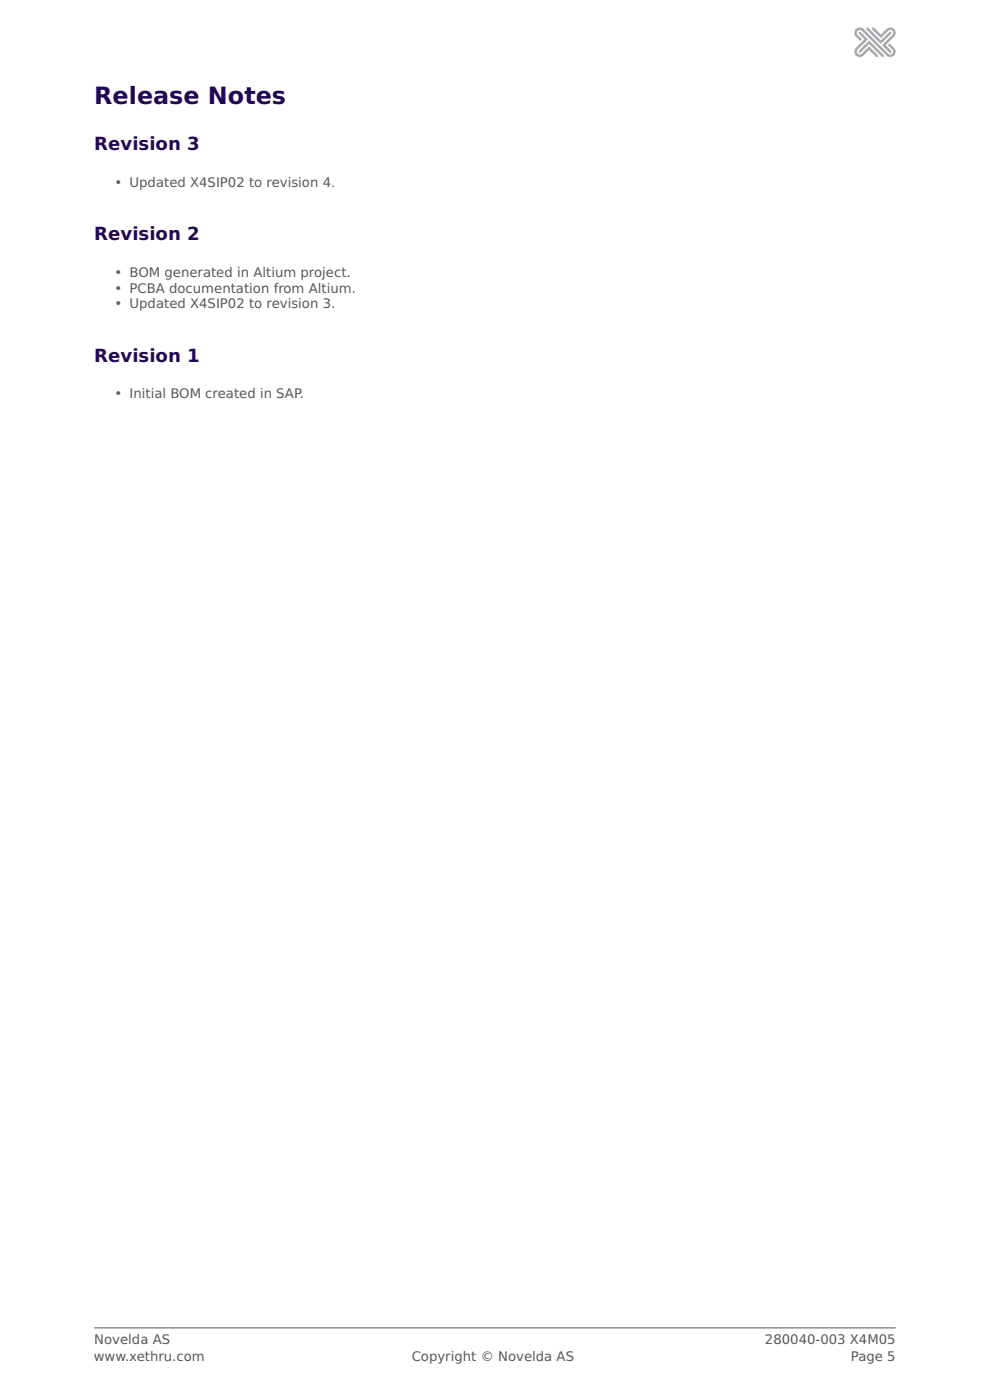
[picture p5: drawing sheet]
<svg xmlns="http://www.w3.org/2000/svg" width="210mm" height="297mm" viewBox="0 0 210 297" stroke-linecap="round" stroke-linejoin="round" font-family="sans-serif">
<g fill="#a8a9ad">
<path d="M182.2 10.8l2.2-2.2 3 3 .1 .3-.2 .2-.3-.1-2.6-2.7-1.8 1.8h-.4z"/>
<path d="M182.2 6.8h.4l1.5 1.5-2.2 2.2a.61 .61 0 0 0 0 .9 .61 .61 0 0 0 .9 0l1.6-1.6 1.8 1.8v.3l-.2 .2-.2-.1-1.4-1.4-1.2 1.2a1.15 1.15 0 0 1-1.6 0 1.15 1.15 0 0 1 0-1.7l1.8-1.8-1.2-1.1z"/>
<path d="M183.8 5.9h.4l2.7 2.7 1.8-1.8 .2-.1 .2 .3-2.2 2.3-3.1-3z"/>
<path d="M185 5.9h.4l1.5 1.4 1.1-1.1a1.15 1.15 0 0 1 1.7 0 1.15 1.15 0 0 1 0 1.6l-1.8 1.8 1.2 1.3-.1 .2-.3 .1-1.6-1.6 2.2-2.2a.61 .61 0 0 0 0-.9 .61 .61 0 0 0-.9 0l-1.5 1.6-1.9-1.8z"/>
<path d="M181.6 6.2a1.25 1.25 0 0 1 1.9 .3l4.1 4.1a1.71 1.71 0 0 0 1.4 .9 .62 .62 0 0 0 .3-1l-.9-.9 .3-.4 1 .9a1.15 1.15 0 0 1 0 1.7 1.15 1.15 0 0 1-1.7 0l-5.2-5.3a.61 .61 0 0 0-.9 0 .61 .61 0 0 0 0 .9l1 .9-.4 .4-.9-.9a1.15 1.15 0 0 1 0-1.6z"/>
</g>
<path d="M20 281.7h170" fill="none" stroke="#58585a" stroke-width=".21"/>
<text font-size="5.1" fill="#230755" x="20" y="22">Release Notes</text>
<g font-size="3.8" fill="#230755">
<text x="20" y="31.9">Revision 3</text>
<text x="20" y="51">Revision 2</text>
<text x="20" y="76.7">Revision 1</text>
</g>
<g font-size="2.8" fill="#58585a">
<text x="24.3" y="39.6">• Updated X4SIP02 to revision 4.</text>
<text x="24.3" y="58.7">• BOM generated in Altium project.</text>
<text x="24.3" y="62.1">• PCBA documentation from Altium.</text>
<text x="24.3" y="65.4">• Updated X4SIP02 to revision 3.</text>
<text x="24.3" y="84.5">• Initial BOM created in SAP.</text>
<text x="20" y="285.1">Novelda AS</text>
<text x="162.3" y="285.1">280040-003 X4M05</text>
<text x="19.9" y="288.6">www.xethru.com</text>
<text x="87.3" y="288.6">Copyright © Novelda AS</text>
<text x="180.5" y="288.6">Page 5</text>
</g>
</svg>
